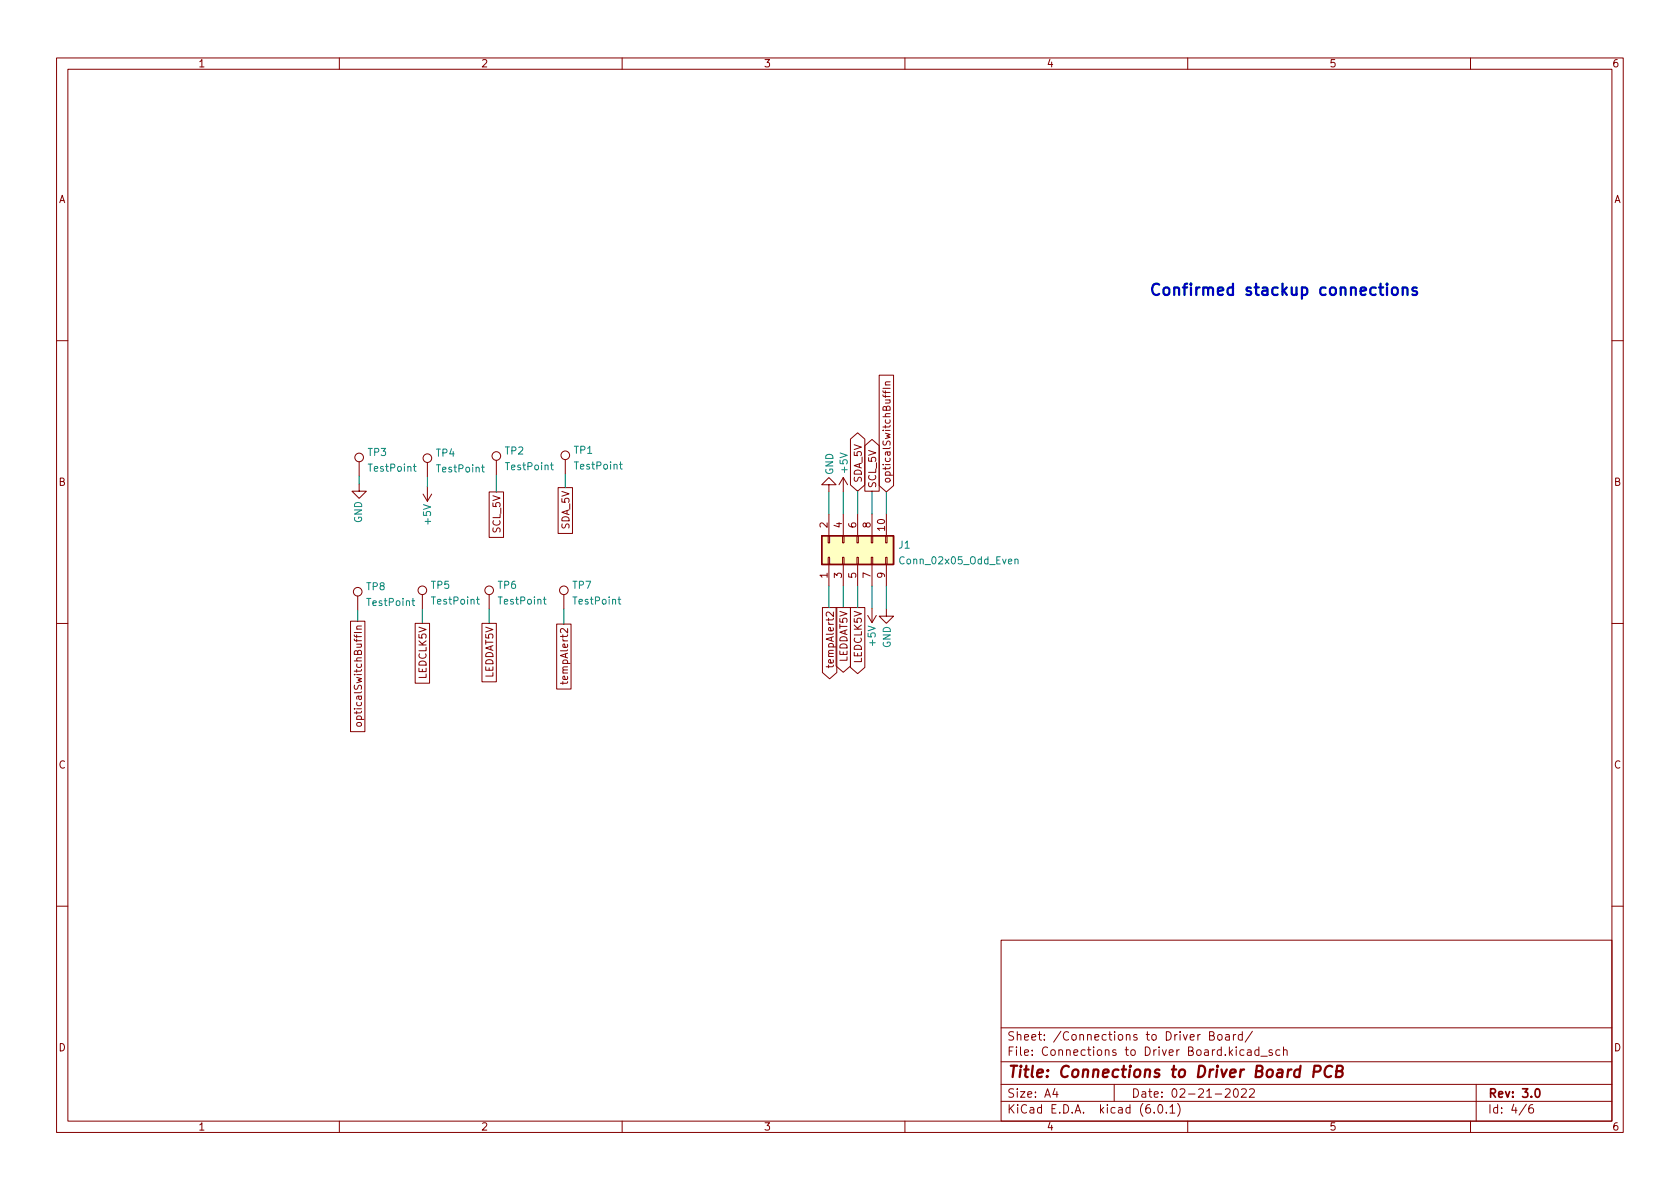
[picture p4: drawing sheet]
<svg xmlns="http://www.w3.org/2000/svg" width="297mm" height="210mm" viewBox="0 0 297 210" stroke-linecap="round" stroke-linejoin="round" font-family="sans-serif">
<g fill="none" stroke="#840000" stroke-width=".18">
<path d="M10 10.2h277v190.1h-277zM12 12.2h273v186.1h-273zM60 10.2v2M110 10.2v2M160 10.2v2M210 10.2v2M260 10.2v2M10 60.2h2M150.4 77.6l1.2-1.1 1.3 1.1v8.2l-1.3 1.1-1.2-1.1zM152.9 78.8l1.3-1.1 1.2 1.1v8.1h-2.5zM155.4 66.3h2.6v19.6l-1.3 1.1-1.3-1.1zM156.1 69.8l.2 .3h1.1"/>
<path d="M156.1 69.1l.2 .3h1.1M156.1 68.7h1.3M156.5 69.1v.5M156.5 69.8v.5M156.5 68.1h.9M157.4 67.5l-.8 .1-.1 .3 .2 .2M285 60.2h2M63.5 85.6v1.3h1.3l-1.3 1.2-1.3-1.2h1.3M63.5 81.7v2.5M74.8 87.4l.8 1.2M75.6 81.8v2.5M75.6 86.1v2.5"/>
<path d="M76.3 87.4l-.7 1.2M86.5 87h2.5v8h-2.5zM87.8 81.4v2.5M98.7 86.2h2.5v8.1h-2.5zM99.9 81.3v2.5M146.4 98.5h.3v1.3h-.3zM146.4 94.7h.3v1.3h-.3zM146.6 85.7h-1.3l1.3-1.3 1.2 1.3h-1.2v1.3M146.6 90.9v3.8M146.6 99.8v3.8M149 98.5h.2v1.3h-.2zM149 94.7h.2v1.3h-.2z"/>
<path d="M149.1 84.4l.8 1.3M149.1 84.4v2.6M149.1 90.9v3.8M149.1 99.8v3.8M149.1 84.4l-.8 1.3M151.5 98.5h.3v1.3h-.3zM151.5 94.7h.3v1.3h-.3zM151.6 90.9v3.8M151.6 99.8v3.8M154.1 98.5h.2v1.3h-.2zM154.1 94.7h.2v1.3h-.2zM154.2 90.9v3.8"/>
<path d="M154.2 99.8v3.8M156.6 98.5h.2v1.3h-.2zM156.6 94.7h.2v1.3h-.2zM156.7 90.9v3.8M156.7 99.8v3.8M10 110.2h2M62 109.8h2.5v19.6h-2.5zM63.1 111.2h.8M63.2 105.4v2.5M63.9 110.7l-.8 .1v.3l.1 .1M73.4 110.2h2.5v10.6h-2.5zM74.7 105.2v2.5"/>
<path d="M85.2 110.2h2.6v10.4h-2.6zM86.5 105.2v2.5M98.4 110.4h2.6v11.4h-2.6zM99.7 105.2v2.5M145.4 107.4h2.6v11.5l-1.3 1.1-1.3-1.1zM146.5 117.6v.5M147.4 117.6l-.2 .3h-1.1M147.8 107.4h2.6v10.4l-1.3 1.1-1.3-1.1zM150.4 107.4h2.5v10.6l-1.3 1.1-1.2-1.1zM153.4 108.8l.8 1.3M154.2 107.6v2.5M154.9 108.8l-.7 1.3"/>
<path d="M156.7 107.7v1.3h-1.3l1.3 1.2 1.3-1.2h-1.3M285 110.2h2M63.2 127.8h.6l.1 .2v.3l-.2 .1h-.5l-.1-.2zM99.5 120.5v.5M100.4 120.5l-.2 .3h-1.1M10 160.2h2M177 166.3h108v32h-108zM285 160.2h2M60 198.3v2M110 198.3v2M160 198.3v2M177 194.8h108"/>
<path d="M177 191.8h108M177 187.8h108M177 181.8h108M186.5 192.5l-.4 1h1M186.9 193v1M197 191.8v3M204.1 196.7v.1M204.9 195.4l.2-.1a.81 .81 0 0 1 .6 .7 .81 .81 0 0 1-.3 .8h-.2a.81 .81 0 0 1-.6-.6 .81 .81 0 0 1 .3-.8zM206.2 196.7v.1M206.9 195.8l.4-.5v1.5M206.9 196.8h.8M208.2 195.1a1.72 1.72 0 0 1 0 2.3"/>
<path d="M210 198.3v2M213.9 183.1h.5l.2-.1v-.3l-.1-.2-.6-.1v1.5h.5l.3-.3a.39 .39 0 0 0-.3-.5M215.4 183.1l.2-.2 .4 .2 .1 .5-.2 .3h-.3l-.2-.1zM216.6 192.7l.6-.2 .2 .2 .1 .3-.9 1h.9M216.7 183h.6l.1 .9M217.4 183.3l-.5 .1a.29 .29 0 0 0-.3 .2 .29 .29 0 0 0 .3 .3h.5M218.1 182.9v1M218.3 192.6l.1-.1a.81 .81 0 0 1 .6 .7 .81 .81 0 0 1-.3 .8h-.1a.81 .81 0 0 1-.6-.6 .81 .81 0 0 1 .3-.8zM218.5 182.9l-.3 .1-.1 .2M219.5 192.7l.6-.2 .2 .2 .1 .3-1 1h1M219.6 183l-.4-.1-.3 .3v.4l.2 .3h.5M219.6 182.4v1.5"/>
<path d="M219.9 185.7l-.4-.1-.3 .3v.4l.2 .3h.5M220.6 185.7h.5l.1 .9M220.9 192.7l.6-.2 .2 .2 .1 .3-.9 1h.9M221.2 186l-.5 .1a.29 .29 0 0 0-.2 .2 .29 .29 0 0 0 .2 .3h.5M221.4 182.4l-1.3 1.9M222.6 185.7l-.5-.1-.2 .3v.4l.1 .3h.6M222.6 185.1v1.5M222.9 186.8h1.2M224.9 185.7l-.3-.1-.2 .2v.3l.5 .1v.4h-.5M226.3 185.7l-.4-.1-.3 .3v.4l.1 .3h.6M226.9 185.8l.2-.2 .4 .1 .1 .9M226.9 185.1v1.5"/>
<path d="M260 198.3v2M261 191.8v6.5M269.9 195.3l-1.3 1.9M271 195.3a.6 .6 0 0 0-.7 .7v.5l.1 .3h.5l.2-.1 .1-.5-.2-.2-.4-.1-.3 .3"/>
<circle cx="63.5" cy="80.9" r=".76"/>
<circle cx="75.6" cy="81" r=".76"/>
<circle cx="87.8" cy="80.6" r=".76"/>
<circle cx="99.9" cy="80.5" r=".76"/>
<circle cx="63.2" cy="104.6" r=".76"/>
<circle cx="74.7" cy="104.4" r=".76"/>
<circle cx="86.5" cy="104.4" r=".76"/>
<circle cx="99.7" cy="104.4" r=".76"/>
</g>
<path d="M271.6 192.6l.2-.1a.82 .82 0 0 1 .6 .7 .82 .82 0 0 1-.3 .8h-.2a.81 .81 0 0 1-.6-.6 .81 .81 0 0 1 .3-.8z" fill="none" stroke="#840000" stroke-width=".3"/>
<path d="M232.3 189.5h.8a.55 .55 0 0 0 .4-.5 .55 .55 0 0 0-.3-.5h-.8l-.2 2M235.5 188.7a.88 .88 0 0 0-1-.1 .88 .88 0 0 0-.3 1 .69 .69 0 0 0 .3 .8 .69 .69 0 0 0 .8-.1M236.3 189.4l.9-.1a.46 .46 0 0 0 .2-.4 .46 .46 0 0 0-.3-.4h-.7l-.2 2h.7a.53 .53 0 0 0 .5-.5 .53 .53 0 0 0-.4-.6" fill="none" stroke="#840000" stroke-width=".4"/>
<g fill="none" stroke="#008484" stroke-width=".18">
<path d="M73.1 82.5h.5M73.3 82.1v1.1l.3 .1M85.1 82.6h.5M85.3 82.2v1.1l.3 .2M97.3 82.2h.5M97.5 81.8v1.1l.3 .2M109.5 82.1h.5M109.7 81.7v1.1l.3 .2M179.5 99l.1-.1h.3l.1 .8M179.5 98.9v.8M72.8 106.2h.5M73 105.8v1.1l.3 .2"/>
<path d="M84.3 106h.4M84.4 105.6v1l.3 .2M96.1 106h.5M96.2 105.6v1l.4 .2M109.3 106h.5M109.5 105.6v1l.3 .2"/>
</g>
<path d="M145.3 94.7h12.7v5.1h-12.7z" fill="#ffffc2" stroke="#ffffc2" stroke-width=".18"/>
<path d="M145.3 94.7h12.7v5.1h-12.7z" fill="none" stroke="#840000" stroke-width=".25"/>
<path d="M246.3 50.9a.54 .54 0 0 1 .8 .3v.6a.54 .54 0 0 1-.5 .4 .54 .54 0 0 1-.5-.4v-.6zM248 51a.5 .5 0 0 1 .9 .1v1.1M248 50.8v1.4M250.5 50.9l-.5-.1-.3 .3 .1 .3 .7 .2 .1 .2-.1 .3-.2 .1-.6-.1" fill="none" stroke="#0000c2" stroke-width=".4"/>
<g fill="none" stroke="#008400" stroke-width=".18">
<path d="M63.5 84.2v1.4M75.6 84.3v1.8M87.8 83.9v3.1M99.9 83.8v2.4M146.6 87v3.9M149.1 87v3.9M151.6 86.9v4M154.2 86.9v4M156.7 87v3.9M63.2 107.9v1.9M74.7 107.7v2.5M86.5 107.7v2.5"/>
<path d="M99.7 107.7v2.7M146.6 103.6v3.8h.1M149.1 103.6v3.8M151.6 103.6v3.8M154.2 103.6v4M156.7 103.6v4.1"/>
</g>
<text font-size="2.8" fill="#0000c2" x="203.1" y="52.3">Confirmed stackup connections</text>
<text font-size="2.8" fill="#840000" x="178" y="190.6">Title: Connections to Driver Board PCB</text>
<g font-size="2.1" fill="#840000">
<text x="178" y="184">Sheet: /Connections to Driver Board/</text>
<text x="178" y="186.7">File: Connections to Driver Board.kicad_sch</text>
<text x="178" y="196.9">KiCad E.D.A. kicad (6.0.1)</text>
<text x="178" y="194.1">Size: A4</text>
<text x="200" y="194.1">Date: 02-21-2022</text>
<text x="263" y="194.1">Rev: 3.0</text>
<text x="263" y="196.9">Id: 4/6</text>
</g>
<g font-size="1.8" fill="#840000">
<text x="35" y="11.9">1</text>
<text x="85" y="11.9">2</text>
<text x="135" y="11.9">3</text>
<text x="185" y="11.9">4</text>
<text x="235" y="11.9">5</text>
<text x="285" y="11.9">6</text>
<text x="10.3" y="35.9">A</text>
<text x="285.3" y="35.9">A</text>
<text x="10.3" y="85.9">B</text>
<text x="152.4" y="85.4" transform="rotate(-90 152.4 85.4)">SDA_5V</text>
<text x="154.9" y="86.4" transform="rotate(-90 154.9 86.4)">SCL_5V</text>
<text x="157.4" y="85.6" transform="rotate(-90 157.4 85.6)">opticalSwitchBuffIn</text>
<text x="285.3" y="85.9">B</text>
<text x="88.5" y="94.1" transform="rotate(-90 88.5 94.1)">SCL_5V</text>
<text x="100.7" y="93.6" transform="rotate(-90 100.7 93.6)">SDA_5V</text>
<text x="146.3" y="93.3" transform="rotate(-90 146.3 93.3)">2</text>
<text x="148.8" y="93.3" transform="rotate(-90 148.8 93.3)">4</text>
<text x="151.4" y="93.3" transform="rotate(-90 151.4 93.3)">6</text>
<text x="153.9" y="93.3" transform="rotate(-90 153.9 93.3)">8</text>
<text x="156.5" y="93.8" transform="rotate(-90 156.5 93.8)">10</text>
<text x="146.3" y="102.2" transform="rotate(-90 146.3 102.2)">1</text>
<text x="148.8" y="102.2" transform="rotate(-90 148.8 102.2)">3</text>
<text x="151.4" y="102.2" transform="rotate(-90 151.4 102.2)">5</text>
<text x="153.9" y="102.2" transform="rotate(-90 153.9 102.2)">7</text>
<text x="156.5" y="102.2" transform="rotate(-90 156.5 102.2)">9</text>
<text x="147.4" y="117.2" transform="rotate(-90 147.4 117.2)">tempAlert2</text>
<text x="149.8" y="117.2" transform="rotate(-90 149.8 117.2)">LEDDAT5V</text>
<text x="152.4" y="117.2" transform="rotate(-90 152.4 117.2)">LEDCLK5V</text>
<text x="75.4" y="120" transform="rotate(-90 75.4 120)">LEDCLK5V</text>
<text x="87.2" y="120" transform="rotate(-90 87.2 120)">LEDDAT5V</text>
<text x="100.4" y="120.1" transform="rotate(-90 100.4 120.1)">tempAlert2</text>
<text x="64" y="126.8" transform="rotate(-90 64 126.8)">opticalSwitchBuffIn</text>
<text x="10.3" y="135.9">C</text>
<text x="285.3" y="135.9">C</text>
<text x="10.3" y="185.9">D</text>
<text x="285.3" y="185.9">D</text>
<text x="35" y="199.9">1</text>
<text x="85" y="199.9">2</text>
<text x="135" y="199.9">3</text>
<text x="185" y="199.9">4</text>
<text x="235" y="199.9">5</text>
<text x="285" y="199.9">6</text>
</g>
<g font-size="1.8" fill="#008484">
<text x="65.1" y="80.6">TP3</text>
<text x="65.3" y="83.4">TestPoint</text>
<text x="77.1" y="80.7">TP4</text>
<text x="77.4" y="83.5">TestPoint</text>
<text x="89.3" y="80.4">TP2</text>
<text x="89.6" y="83.1">TestPoint</text>
<text x="101.5" y="80.2">TP1</text>
<text x="101.8" y="83">TestPoint</text>
<text x="149.9" y="83.5" transform="rotate(-90 149.9 83.5)">+5V</text>
<text x="147.3" y="84" transform="rotate(-90 147.3 84)">GND</text>
<text x="64" y="92.5" transform="rotate(-90 64 92.5)">GND</text>
<text x="76.2" y="92.7" transform="rotate(-90 76.2 92.7)">+5V</text>
<text x="158.9" y="97">J1</text>
<text x="159.5" y="99.8">Conn_02x05_Odd_Even</text>
<text x="64.8" y="104.4">TP8</text>
<text x="65" y="107.1">TestPoint</text>
<text x="76.3" y="104.1">TP5</text>
<text x="76.5" y="106.9">TestPoint</text>
<text x="88.1" y="104.1">TP6</text>
<text x="88.3" y="106.9">TestPoint</text>
<text x="101.3" y="104.1">TP7</text>
<text x="101.5" y="106.9">TestPoint</text>
<text x="154.8" y="114.1" transform="rotate(-90 154.8 114.1)">+5V</text>
<text x="157.5" y="114.6" transform="rotate(-90 157.5 114.6)">GND</text>
</g>
</svg>
